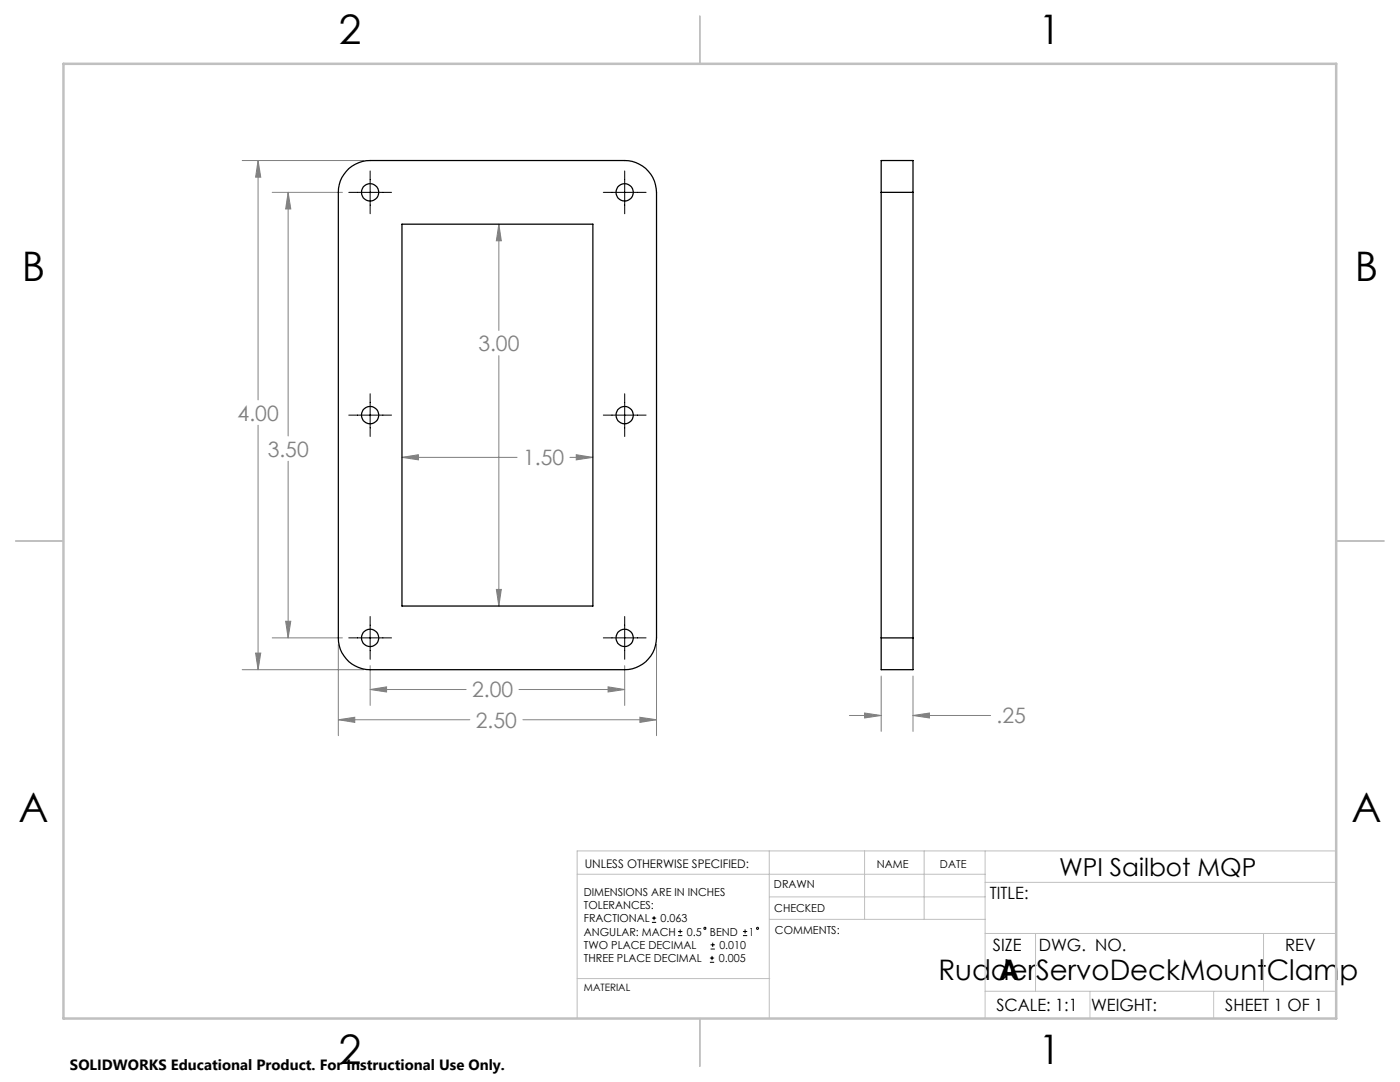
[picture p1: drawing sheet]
<svg xmlns="http://www.w3.org/2000/svg" width="279mm" height="216mm" viewBox="0 0 279 216" stroke-linecap="round" stroke-linejoin="round" font-family="sans-serif">
<g fill="none" stroke="#000" stroke-width=".2">
<path d="M69.6 38.4h8.5M73.9 34.1v8.6M120.4 38.4h8.5M124.7 34.1v8.6M73.9 78.6v8.5M124.7 78.6v8.5M69.6 82.8h8.5M120.4 82.8h8.5M69.6 127.3h8.5M73.9 123v8.6M120.4 127.3h8.5M124.7 123v8.6"/>
<path d="M130.1 184h.9M130.1 183.2h.9M130.5 182.8v.8M135.3 186.7h.9M135.3 185.9h.9M135.7 185.5v.8M141.7 192h.8M141.7 191.2h.8M141.8 189.4h.9M141.8 188.5h.9M142.1 190.7v.9M142.2 188.1v.8"/>
<path d="M148.3 186.7h.8M148.3 185.9h.8M148.7 185.5v.8"/>
<circle cx="140.7" cy="185.2" r=".22"/>
<circle cx="151.2" cy="185.2" r=".22"/>
</g>
<g fill="none" stroke="#808080" stroke-width=".2">
<path d="M48.3 32h24.3M51.5 32l.5 3.3h-1zM51.5 32v47.8M54.3 38.4h14M57.5 38.4l.5 3.3h-1zM57.5 38.4v48.6M99.6 44.7l.4 3.3h-.9zM99.6 44.7v21.2M99.6 71v49.9M51.5 84.8v48.8M57.5 92v35.3M80.2 91.3l3.3-.6v1.1z"/>
<path d="M80.2 91.3h23M113.7 91.3h4.6M115 90.7l3.3 .6-3.3 .5zM99.1 117.6h.9l-.4 3.3zM48.3 133.6h24.3M51 130.3h1l-.5 3.3zM54.3 127.3h14M57 124h1l-.5 3.3zM67.5 128.6v18.2M73.9 137.6l3.3-.5v1zM73.9 132.8v8M73.9 137.6h19.1"/>
<path d="M103.6 137.6h21.1M121.4 137.1l3.3 .5-3.3 .5zM124.7 132.8v8M131 128.6v18.2M175.9 134.9v11M182.2 134.9v11M67.5 143.6l3.3-.5v1zM67.5 143.6h26.3M104.4 143.6h26.6M127.7 143.1l3.3 .5-3.3 .5zM169.5 142.8h6.4M172.5 142.3l3.4 .5-3.4 .5z"/>
<path d="M182.2 142.8l3.3-.5v1zM182.2 142.8h15.5"/>
</g>
<g fill="none" stroke="#c0c0c0" stroke-width=".2">
<path d="M115.2 174.4h81.4M153.5 169.8v33.4M153.5 179h43.1M172.5 169.8v13.6M184.4 169.8v13.6M196.6 169.8v33.4M196.6 176.1h70.1M266.7 169.8h-151.5v33.4M115.2 195.3h38.4M153.6 183.4h43M196.6 197.8h70.1M196.6 186.3h70.1"/>
<path d="M206.7 186.3v11.5M217.5 197.8v5.4M242.2 197.8v5.4M252.2 186.3v11.5"/>
</g>
<path d="M139.7 3.2v9.5M3.1 107.9h9.6M266.7 107.9h9.5M139.7 203.2v9.6" fill="none" stroke="#c0c0c0" stroke-width=".25"/>
<path d="M12.7 12.7h254v190.5h-254z" fill="none" stroke="#c0c0c0" stroke-width=".5"/>
<path d="M67.5 143.6l3.3-.5v1zM127.7 143.1l3.3 .5-3.3 .5zM51.5 32l.5 3.3h-1zM51 130.3h1l-.5 3.3zM57.5 38.4l.5 3.3h-1zM57 124h1l-.5 3.3zM73.9 137.6l3.3-.5v1zM121.4 137.1l3.3 .5-3.3 .5zM99.1 117.6h.9l-.4 3.3zM99.6 44.7l.4 3.3h-.9zM80.2 91.3l3.3-.6v1.1zM115 90.7l3.3 .6-3.3 .5zM182.2 142.8l3.3-.5v1zM172.5 142.3l3.4 .5-3.4 .5z" fill="#808080"/>
<g fill="none" stroke="#000" stroke-width=".25">
<path d="M69.6 33.6a6.6 6.6 0 0 1 4.3-1.6h50.8a6.4 6.4 0 0 1 6.3 6.4v88.9a6.4 6.4 0 0 1-6.3 6.3h-50.8a6.3 6.3 0 0 1-6.4-6.3v-88.9a6.2 6.2 0 0 1 2.1-4.8zM175.9 38.4v-6.4h6.3v6.4M175.9 38.4h6.3M175.9 38.4v88.9M182.2 38.4v88.9M80.2 44.7h38.1v76.2h-38.1zM175.9 127.3v6.3h6.3v-6.3M175.9 127.3h6.3"/>
<circle cx="73.9" cy="38.4" r="1.74"/>
<circle cx="124.7" cy="38.4" r="1.74"/>
<circle cx="73.9" cy="82.8" r="1.74"/>
<circle cx="124.7" cy="82.8" r="1.74"/>
<circle cx="73.9" cy="127.3" r="1.74"/>
<circle cx="124.7" cy="127.3" r="1.74"/>
</g>
<g font-size="8.1">
<text x="67.6" y="8.9">2</text>
<text x="207.3" y="8.9">1</text>
<text x="4.4" y="56.2">B</text>
<text x="270.4" y="56.2">B</text>
<text x="3.7" y="164.1">A</text>
<text x="269.7" y="164.1">A</text>
<text x="67.6" y="212.4">2</text>
<text x="207.3" y="212.4">1</text>
</g>
<g font-size="5.6">
<text x="187.3" y="195.5">RudderServoDeckMountClamp</text>
<text x="199.3" y="195.5">A</text>
</g>
<text font-size="4.9" x="211.4" y="174.7">WPI Sailbot MQP</text>
<g font-size="4.2" fill="#808080">
<text x="95.5" y="70">3.00</text>
<text x="47.4" y="83.9">4.00</text>
<text x="53.4" y="91.1">3.50</text>
<text x="104.4" y="92.8">1.50</text>
<text x="94.2" y="139.2">2.00</text>
<text x="95" y="145.2">2.50</text>
<text x="198.9" y="144.4">.25</text>
</g>
<g font-size="3.4">
<text x="197.6" y="179.4">TITLE:</text>
<text x="198.2" y="189.8">SIZE</text>
<text x="207.3" y="189.8">DWG. NO.</text>
<text x="256.5" y="189.8">REV</text>
<text x="198.8" y="201.7">SCALE: 1:1</text>
<text x="217.7" y="201.8">WEIGHT:</text>
<text x="244.5" y="201.7">SHEET 1 OF 1</text>
</g>
<text font-size="3" x="14" y="213.5">SOLIDWORKS Educational Product. For Instructional Use Only.</text>
<text font-size="2.4" x="116.7" y="173.2">UNLESS OTHERWISE SPECIFIED:</text>
<g font-size="2.2">
<text x="175" y="173.2">NAME</text>
<text x="187.6" y="173.2">DATE</text>
<text x="116.5" y="178.7">DIMENSIONS ARE IN INCHES</text>
<text x="154.5" y="177.1">DRAWN</text>
<text x="116.5" y="181.4">TOLERANCES:</text>
<text x="116.5" y="184">FRACTIONAL</text>
<text x="131.8" y="184">0.063</text>
<text x="154.5" y="182">CHECKED</text>
<text x="116.5" y="192">THREE PLACE DECIMAL</text>
<text x="116.5" y="189.3">TWO PLACE DECIMAL</text>
<text x="116.5" y="186.7">ANGULAR: MACH</text>
<text x="137.1" y="186.7">0.5</text>
<text x="141.7" y="186.7">BEND</text>
<text x="143.4" y="192">0.005</text>
<text x="143.6" y="189.3">0.010</text>
<text x="149.4" y="186.7">1</text>
<text x="154.7" y="186.4">COMMENTS:</text>
</g>
<text font-size="2" x="116.5" y="197.7">MATERIAL</text>
</svg>
